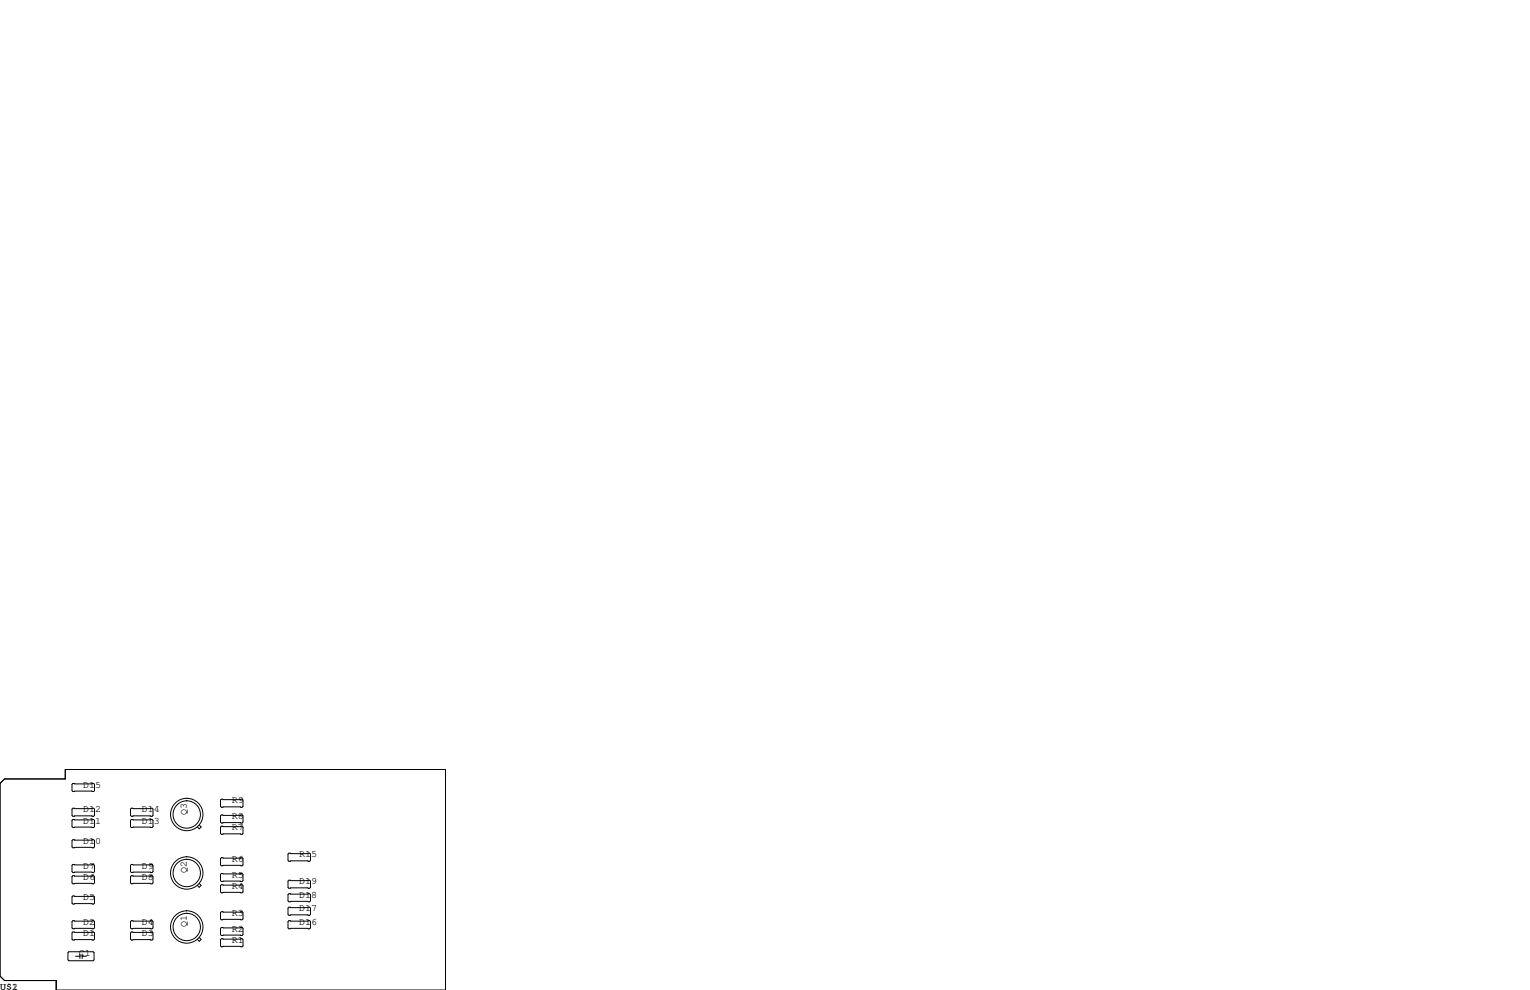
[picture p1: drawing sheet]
<svg xmlns="http://www.w3.org/2000/svg" width="432mm" height="279mm" viewBox="0 0 432 279" stroke-linecap="round" stroke-linejoin="round" font-family="sans-serif">
<g fill="none" stroke="#000" stroke-width=".28">
<path d="M0 221.1l1.3-1.3h17.1v-2.6h107.3v62.2h-109.8v-2.7h-14.6l-1.3-1.2zM20.6 221.1h5.8l.3 .3v1.7l-.3 .3h-5.8l-.3-.3v-1.7zM20.6 228.1h5.8l.3 .2v1.8l-.3 .3h-5.8l-.3-.3v-1.8zM20.6 231.3h5.8l.3 .2v1.8l-.3 .3h-5.8l-.3-.3v-1.8zM20.6 237h5.8l.3 .2v1.8l-.3 .3h-5.8l-.3-.3v-1.8zM37.1 228.1h5.8l.3 .2v1.8l-.3 .3h-5.8l-.3-.3v-1.8zM37.1 231.3h5.8l.3 .2v1.8l-.3 .3h-5.8l-.3-.3v-1.8zM56.2 232.8l.6 .6-.6 .5-.5-.5M62.5 233.2h5.8l.3 .2v1.8l-.3 .3h-5.8l-.3-.3v-1.8zM62.5 230h5.8l.3 .3v1.7l-.3 .3h-5.8l-.3-.3v-1.7zM62.5 225.6h5.8l.3 .2v1.8l-.3 .2h-5.8l-.3-.2v-1.8zM20.6 259.8h5.8l.3 .3v1.8l-.3 .2h-5.8l-.3-.2v-1.8z"/>
<path d="M20.6 244h5.8l.3 .2v1.8l-.3 .3h-5.8l-.3-.3v-1.8zM20.6 247.1h5.8l.3 .3v1.8l-.3 .2h-5.8l-.3-.2v-1.8zM20.6 252.9h5.8l.3 .2v1.8l-.3 .2h-5.8l-.3-.2v-1.8zM36.8 247.4l.3-.3h5.8l.3 .3v1.8l-.3 .2h-5.8l-.3-.2zM37.1 244h5.8l.3 .2v1.8l-.3 .3h-5.8l-.3-.3v-1.8zM56.2 249.4l.6 .5-.6 .5-.5-.5M62.2 246.8l.3-.3h5.8l.3 .3v1.7l-.3 .3h-5.8l-.3-.3zM62.2 249.9l.3-.2h5.8l.3 .2v1.8l-.3 .3h-5.8l-.3-.3zM62.2 257.6l.3-.3h5.8l.3 .3v1.7l-.3 .3h-5.8l-.3-.3zM62.5 242.1h5.8l.3 .2v1.8l-.3 .2h-5.8l-.3-.2v-1.8zM81.3 248.7l.2-.3h5.9l.2 .3v1.7l-.2 .3h-5.9l-.2-.3zM81.3 252.5l.2-.3h5.9l.2 .3v1.8l-.2 .2h-5.9l-.2-.2z"/>
<path d="M81.3 256.3l.2-.3h5.9l.2 .3v1.8l-.2 .2h-5.9l-.2-.2zM81.5 240.8h5.9l.2 .2v1.8l-.2 .3h-5.9l-.2-.3v-1.8zM19.2 268.9l.2-.3h6.9l.2 .3v2l-.2 .2h-6.9l-.2-.2zM20.6 263h5.8l.3 .3v1.7l-.3 .3h-5.8l-.3-.3v-1.7zM21.3 269.9h1.3M22.6 269.2v1.3M23.2 269.9h1.2M23.2 269.2v1.3M36.8 260.1l.3-.3h5.8l.3 .3v1.8l-.3 .2h-5.8l-.3-.2zM36.8 263.3l.3-.3h5.8l.3 .3v1.7l-.3 .3h-5.8l-.3-.3zM56.2 264.6l.6 .5-.6 .6-.5-.6M62.2 262l.3-.3h5.8l.3 .3v1.8l-.3 .2h-5.8l-.3-.2z"/>
<path d="M62.2 265.2l.3-.3h5.8l.3 .3v1.8l-.3 .2h-5.8l-.3-.2zM81.3 260.1l.2-.3h5.9l.2 .3v1.8l-.2 .2h-5.9l-.2-.2z"/>
<circle cx="52.7" cy="229.9" r="3.9"/>
<circle cx="52.7" cy="229.9" r="4.6"/>
<circle cx="52.7" cy="246.4" r="3.9"/>
<circle cx="52.7" cy="246.4" r="4.6"/>
<circle cx="52.7" cy="261.6" r="3.9"/>
<circle cx="52.7" cy="261.6" r="4.6"/>
</g>
<g font-size="2.8">
<text x="23.5" y="222.2">D15</text>
<text x="65.4" y="226.7">R9</text>
<text x="23.5" y="232.4">D11</text>
<text x="23.5" y="229.2">D12</text>
<text x="40" y="229.2">D14</text>
<text x="40" y="232.4">D13</text>
<text x="52.7" y="229.9" transform="rotate(-90 52.7 229.9)">Q3</text>
<text x="65.4" y="231.1">R8</text>
<text x="23.5" y="238.1">D10</text>
<text x="65.4" y="234.3">R7</text>
<text x="23.5" y="245.1">D7</text>
<text x="40" y="245.1">D9</text>
<text x="65.4" y="243.2">R6</text>
<text x="84.5" y="241.9">R15</text>
<text x="23.5" y="248.3">D6</text>
<text x="40" y="248.3">D8</text>
<text x="52.7" y="246.4" transform="rotate(-90 52.7 246.4)">Q2</text>
<text x="65.4" y="247.6">R5</text>
<text x="65.4" y="250.8">R4</text>
<text x="84.5" y="249.6">D19</text>
<text x="23.5" y="254">D5</text>
<text x="84.5" y="253.4">D18</text>
<text x="84.5" y="257.2">D17</text>
<text x="23.5" y="261">D2</text>
<text x="40" y="261">D4</text>
<text x="52.7" y="261.6" transform="rotate(-90 52.7 261.6)">Q1</text>
<text x="65.4" y="262.9">R2</text>
<text x="65.4" y="258.4">R3</text>
<text x="84.5" y="261">D16</text>
<text x="22.2" y="269.9">C1</text>
<text x="23.5" y="264.2">D1</text>
<text x="40" y="264.2">D3</text>
<text x="65.4" y="266.1">R1</text>
<text x="0" y="279.4">U$1</text>
<text x="3.4" y="279.4">2</text>
</g>
</svg>
